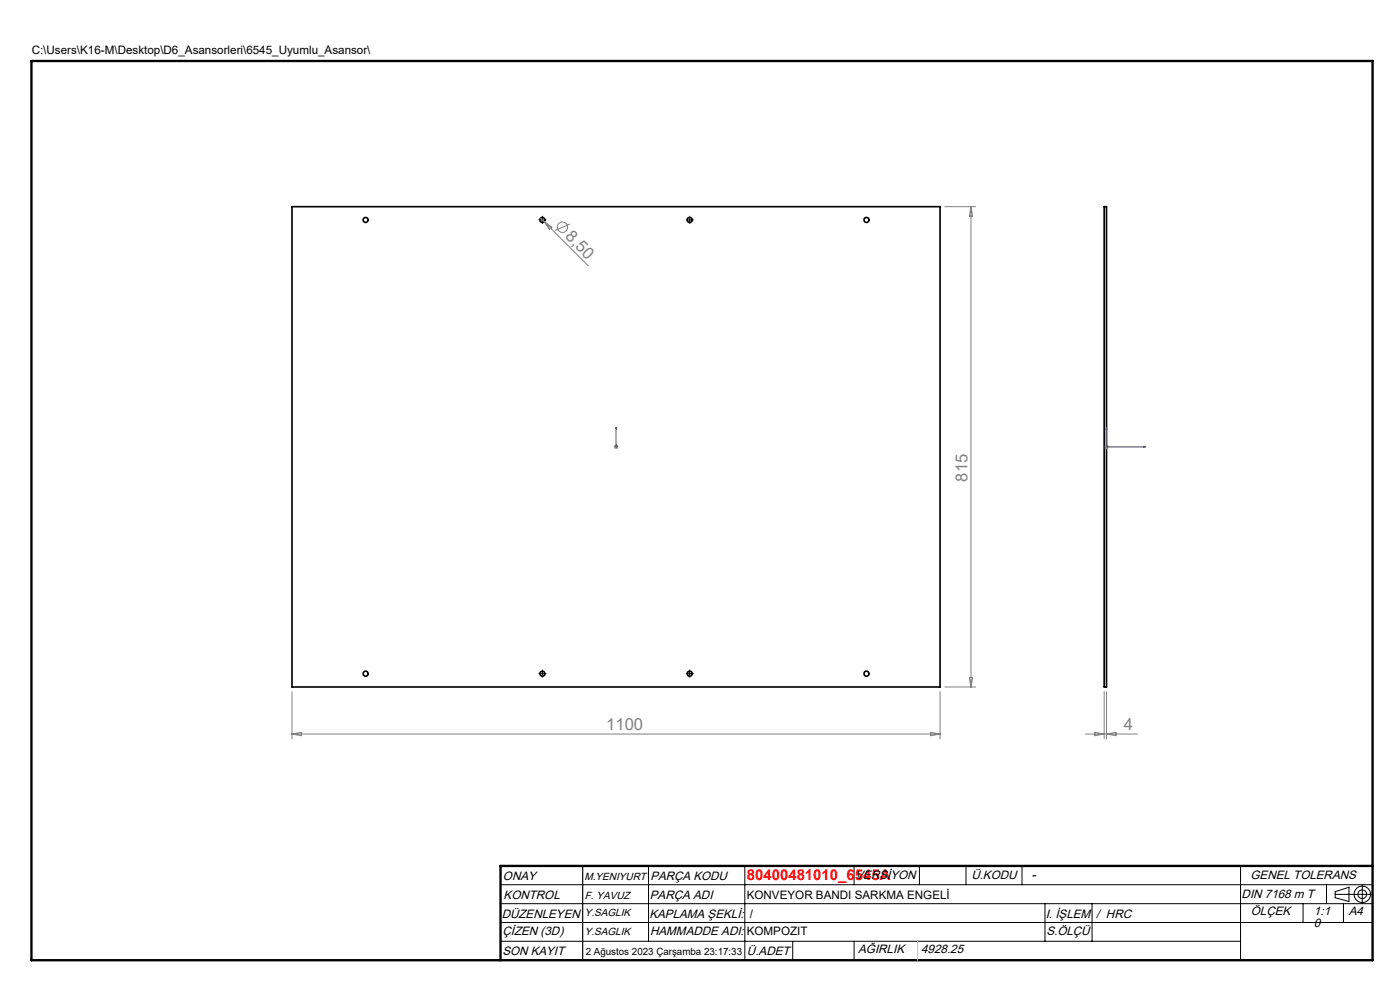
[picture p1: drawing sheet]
<svg xmlns="http://www.w3.org/2000/svg" width="297mm" height="210mm" viewBox="0 0 297 210" stroke-linecap="round" stroke-linejoin="round" font-family="sans-serif">
<g fill="none" stroke="#000" stroke-width=".21">
<path d="M114.8 46.7h.6M115.1 46.3v.7M146 46.7h.6M146.3 46.3v.7M114.8 142.9h.6M115.1 142.6v.6M146 142.9h.6M146.3 142.6v.6M106.2 187.7h185M106.2 191.7h185M106.2 195.7h185M106.2 199.7h157"/>
<path d="M137.6 183.7v16M158 183.7v20M168.2 199.7v4M181.2 183.7v4M181.2 199.7v4M195.1 183.7v4M204.9 183.7v4M216.8 183.7v4M221.7 191.7v8M231.7 191.7v8M263.2 183.7v20M276.4 191.7v4"/>
<path d="M281.4 187.7v4M283.2 189.7h7.8M283.2 189.2l3-1v3l-3-.8zM285 191.7v4M289 187.8v3.8"/>
<circle cx="289" cy="189.7" r=".93"/>
<circle cx="289" cy="189.7" r="1.74"/>
</g>
<path d="M123.6 183.7v20M106.2 203.7h185" fill="none" stroke="#000" stroke-width=".25"/>
<path d="M6.7 12.9h284.5v190.8h-284.5zM291.2 183.7h-185v20" fill="none" stroke="#000" stroke-width=".5"/>
<path d="M194.7 199.7v4" fill="none" stroke="#c0c0c0" stroke-width=".21"/>
<g fill="none" stroke="#000" stroke-width=".35">
<path d="M61.9 43.8h137.5v101.9h-137.5zM234.2 43.8h.5v101.9h-.5z"/>
<circle cx="77.6" cy="46.7" r=".54"/>
<circle cx="115.1" cy="46.7" r=".54"/>
<circle cx="146.3" cy="46.7" r=".54"/>
<circle cx="183.8" cy="46.7" r=".52"/>
<circle cx="77.6" cy="142.9" r=".54"/>
<circle cx="115.1" cy="142.9" r=".54"/>
<circle cx="146.3" cy="142.9" r=".54"/>
<circle cx="183.8" cy="142.9" r=".52"/>
</g>
<g fill="none" stroke="#808080" stroke-width=".21">
<path d="M114.7 46.3l10.1 10.1M115.4 47l1.7 1.2-.5 .5zM120.9 47.5l-3.1 1.4M200.4 43.8h6.6M206 43.8v101.9M206 43.8l.3 2.1h-.7zM130.2 94.8h1M130.4 94.4l.7 .7M130.7 94.3v1M131.1 94.4l-.7 .7M234.2 94.8h1.1M234.4 94.4l.7 .7"/>
<path d="M234.7 94.3v1M235.1 94.4l-.7 .7M61.9 155.7h137.5M61.9 146.7v10M61.9 155.7l2-.3v.7zM197.4 155.4l2 .3-2 .4zM199.4 146.7v10M200.4 145.7h6.6M205.6 143.7h.7l-.3 2zM230.3 155.7h11M232.3 155.4l1.9 .3-1.9 .4zM234.2 146.7v10"/>
<path d="M234.7 146.7v10M234.7 155.7l2-.3v.7z"/>
<circle cx="119.3" cy="48.2" r="1.11"/>
</g>
<path d="M130.7 90.6v.4v-.4M130.7 94.7v.2zM130.7 94.8h.1M130.7 90.6v4.2M234.7 90.6l.1 .4h-.2zM234.7 90.6v4.2h8.4M242.6 94.7l.5 .1-.5 .1z" fill="none" stroke="#00f" stroke-width=".21"/>
<g fill="none" stroke="#000" stroke-width=".21" stroke-dasharray="15.2 1.3 1.3 1.3" stroke-linecap="butt">
<path d="M114.5 46.6h-.3M115.1 47.3v.2M115.1 46v-.2M115.7 46.6h.2M145.7 46.6h-.2M146.3 47.3v.2M146.3 46v-.2M147 46.6h.2M114.5 142.9h-.3M115.1 143.5v.2M115.1 142.3v-.3M115.7 142.9h.2"/>
<path d="M145.7 142.9h-.2M146.3 143.5v.2M146.3 142.3v-.3M147 142.9h.2"/>
</g>
<g fill="#00f">
<path d="M130.7 90.6v.4zM130.7 94.7v.2z"/>
<path d="M234.7 90.6l-.1 .4h.2zM242.6 94.7v.2l.5-.1z"/>
</g>
<g font-size="3.5" fill="#808080">
<text x="119.8" y="50.3" transform="rotate(45 119.8 50.3)">8,50</text>
<text x="205.2" y="102.2" transform="rotate(-90 205.2 102.2)">815</text>
<text x="128.6" y="154.9">1100</text>
<text x="238.4" y="154.9">4</text>
</g>
<text font-size="3.2" fill="#f00" x="158.4" y="186.7">80400481010_6545A</text>
<text font-size="2.8" x="218.8" y="186.4">-</text>
<g font-size="2.6">
<text x="106.7" y="186.7">ONAY</text>
<text x="106.8" y="190.6">KONTROL</text>
<text x="137.9" y="190.6">PARÇA ADI</text>
<text x="138" y="186.7">PARÇA KODU</text>
<text x="181.5" y="186.4">VERSİYON</text>
<text x="206.1" y="186.4">Ü.KODU</text>
<text x="263.4" y="190.5">DIN 7168 m T</text>
<text x="265.3" y="186.4">GENEL TOLERANS</text>
<text x="106.4" y="194.8">DÜZENLEYEN</text>
<text x="137.8" y="194.8">KAPLAMA ŞEKLİ:</text>
<text x="221.8" y="194.8">I. İŞLEM</text>
<text x="232.6" y="194.8">/ HRC</text>
<text x="265.4" y="194.2">ÖLÇEK</text>
<text x="278.8" y="194.2">1:1</text>
<text x="278.8" y="196.6">0</text>
<text x="286.1" y="194.2">A4</text>
<text x="106.6" y="198.4">ÇİZEN (3D)</text>
<text x="106.6" y="202.6">SON KAYIT</text>
<text x="137.9" y="198.4">HAMMADDE ADI:</text>
<text x="158.5" y="202.6">Ü.ADET</text>
<text x="182.1" y="202.2">AĞIRLIK</text>
<text x="195.4" y="202.2">4928.25</text>
<text x="222" y="198.3">S.ÖLÇÜ</text>
</g>
<g font-size="2.5">
<text x="6.7" y="11.5">C:\Users\K16-M\Desktop\D6_Asansorleri\6545_Uyumlu_Asansor\</text>
<text x="158.4" y="190.6">KONVEYOR BANDI SARKMA ENGELİ</text>
<text x="159.1" y="194.8">/</text>
<text x="158.4" y="198.4">KOMPOZIT</text>
</g>
<g font-size="2.2">
<text x="124" y="186.7">M.YENIYURT</text>
<text x="124.1" y="190.6">F. YAVUZ</text>
<text x="124.1" y="194.3">Y.SAGLIK</text>
<text x="124.1" y="198.4">Y.SAGLIK</text>
</g>
<text font-size="2.1" x="124.3" y="202.6">2 Ağustos 2023 Çarşamba 23:17:33</text>
</svg>
